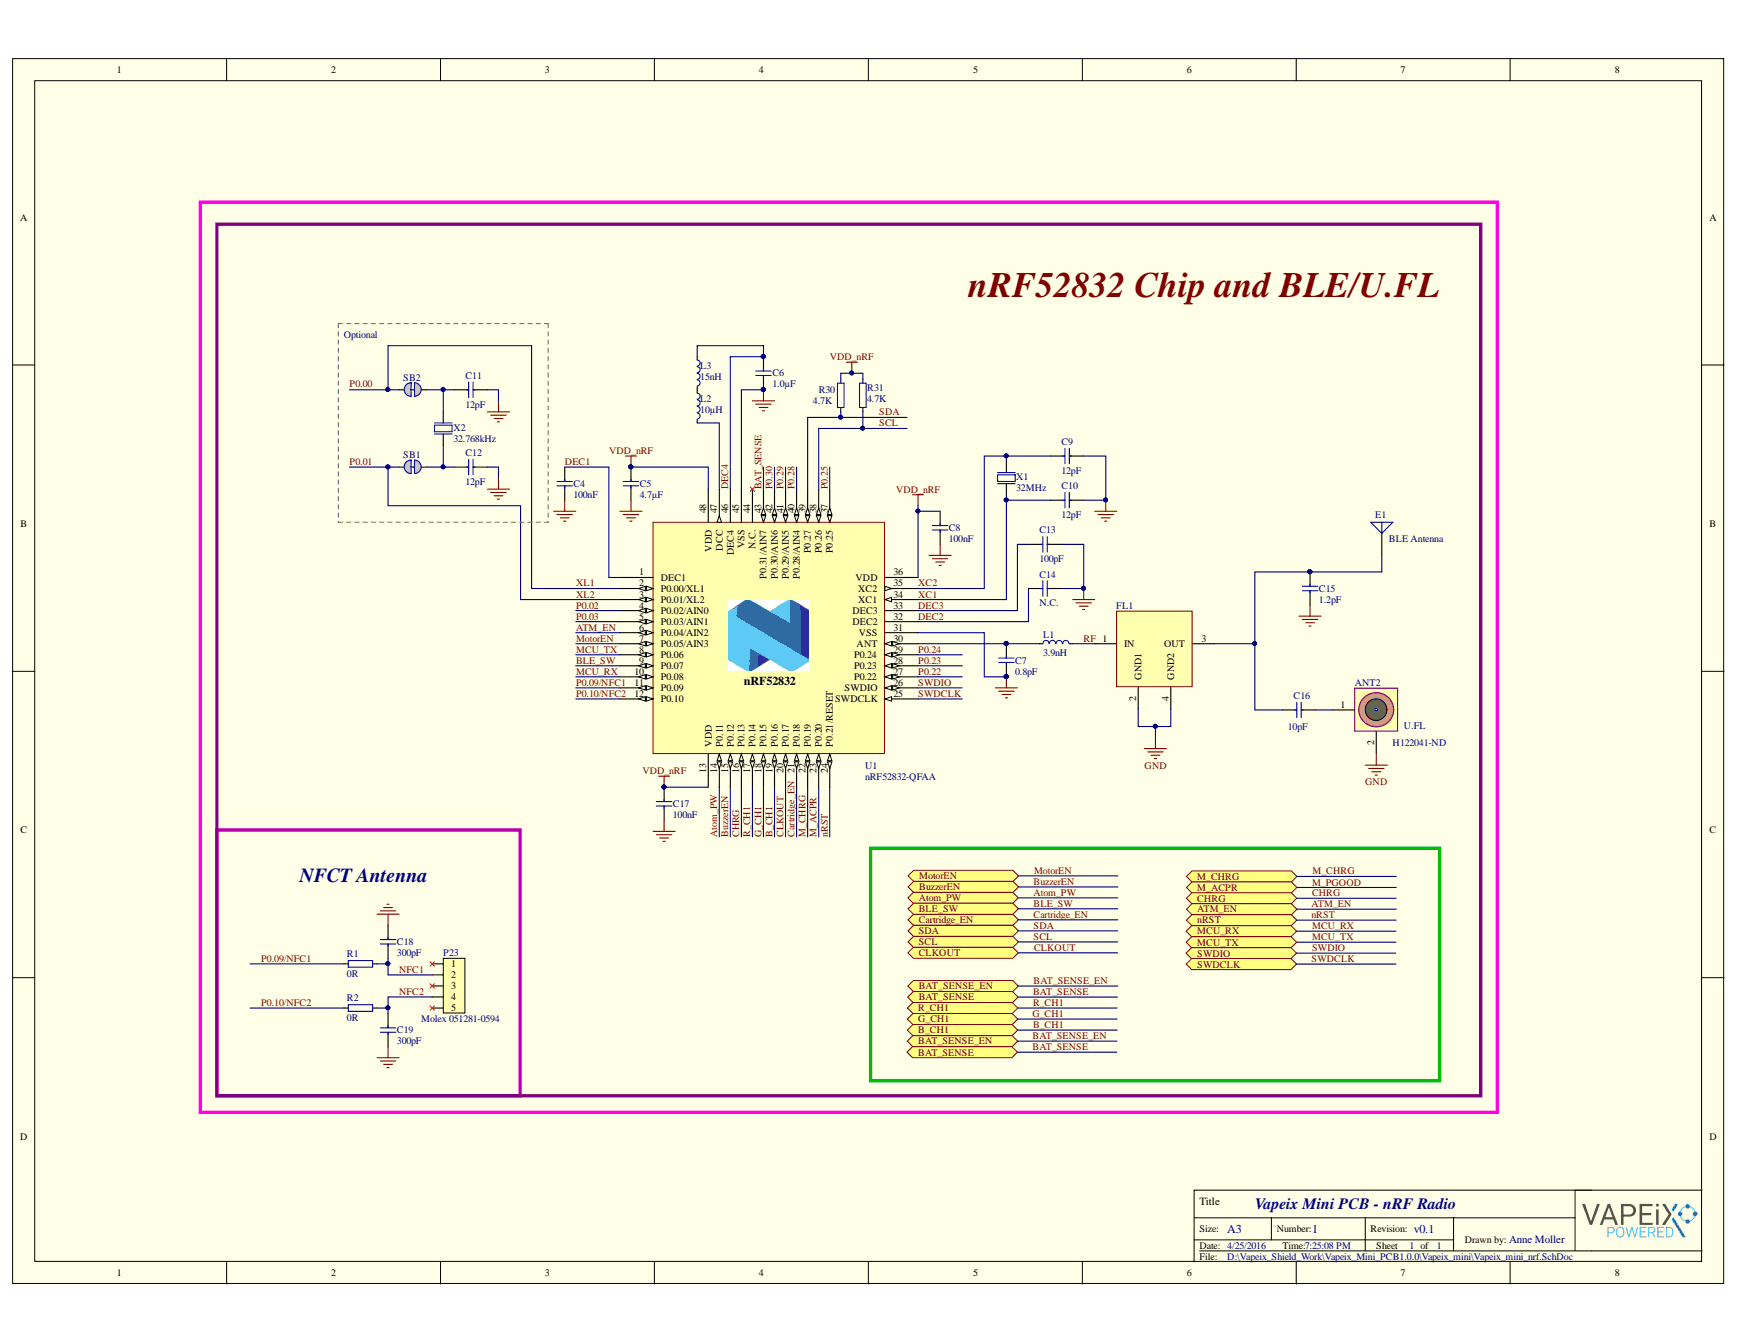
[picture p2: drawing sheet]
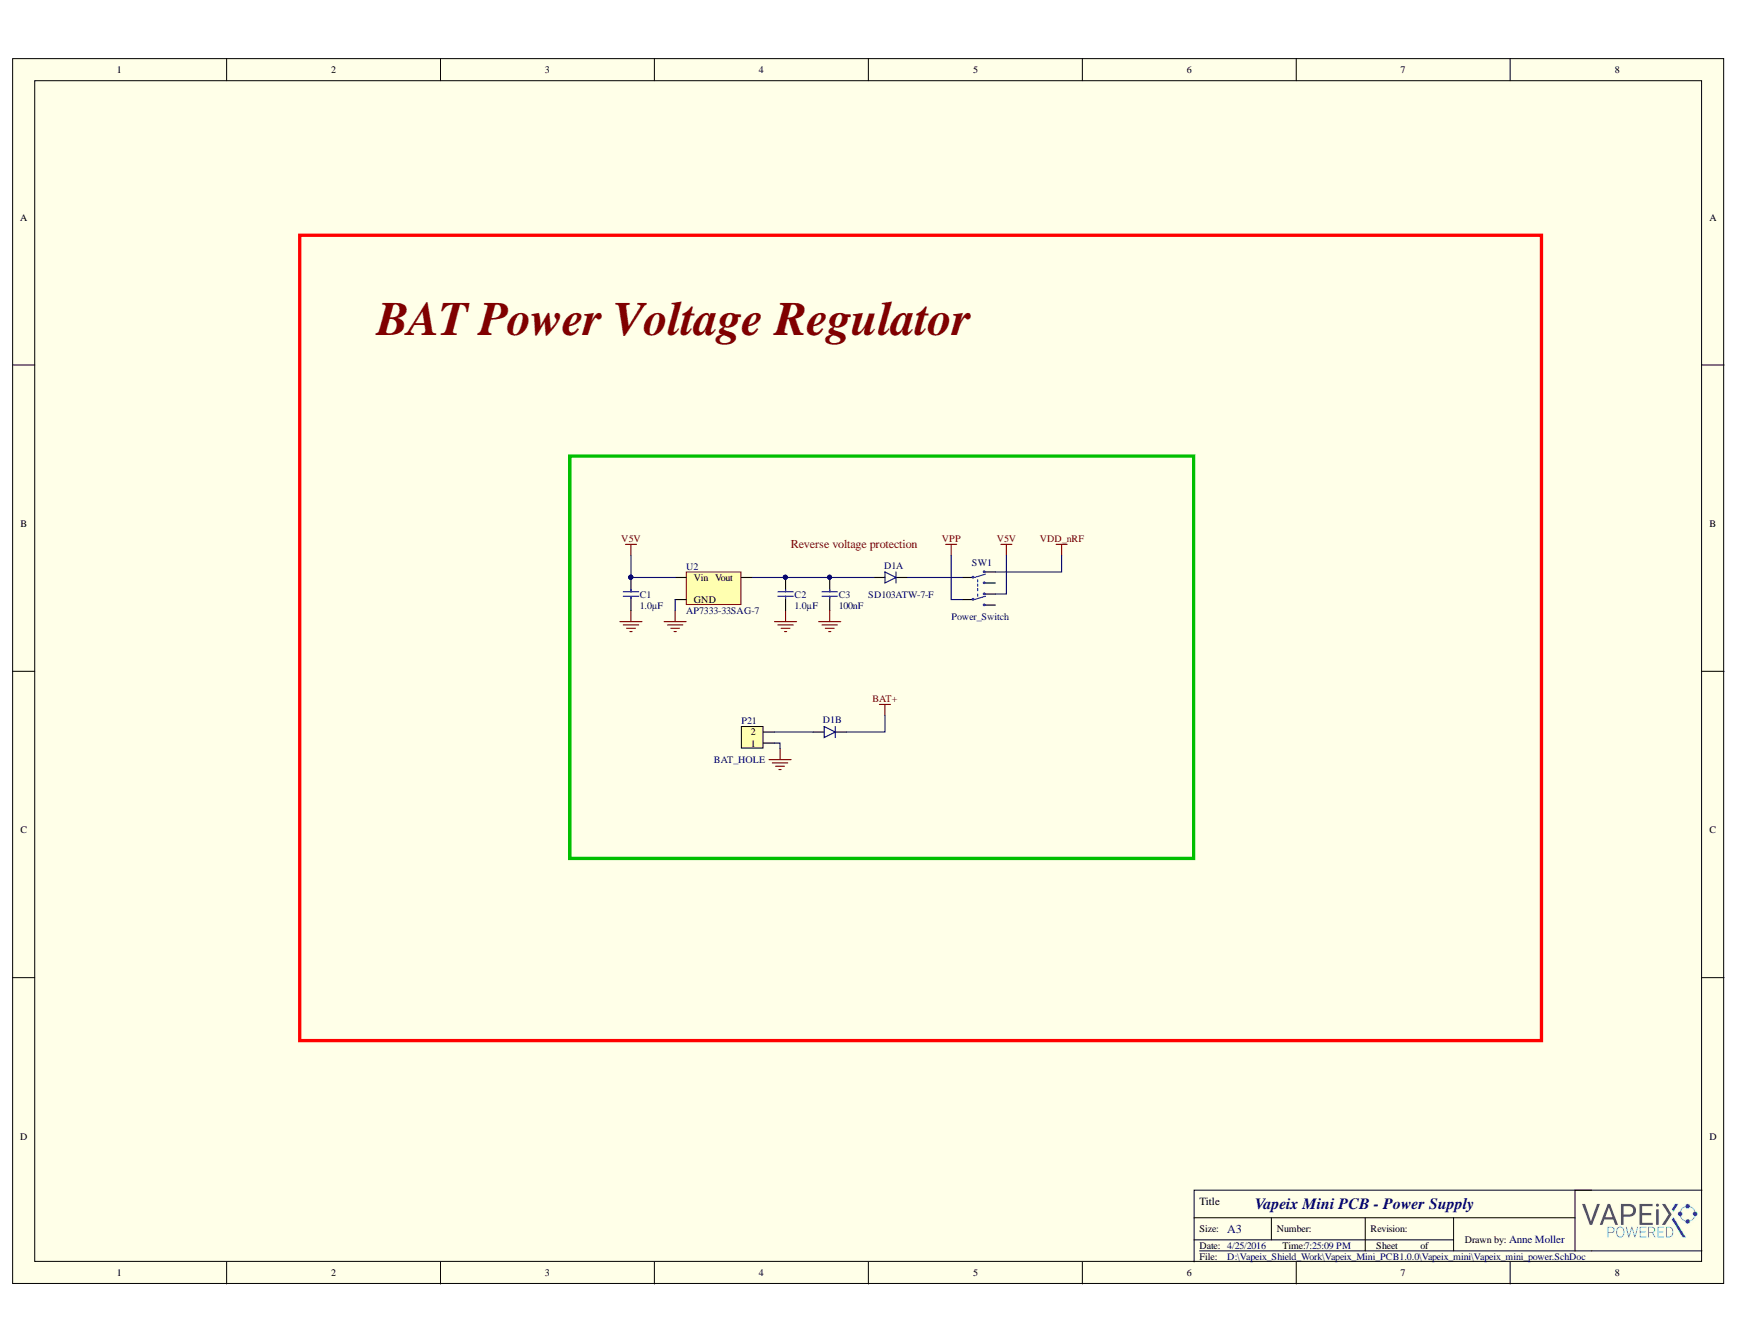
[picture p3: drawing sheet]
# Altium project Vapeix_mini.PrjPcb
3 sheets, 39 parts. Net scope: flat (ports and power ports of the same name join across sheets).
Sheets:
  Vapeix_mini_nrf.SchDoc
  Vapeix_mini_power.SchDoc
  BLOCK.SchDoc

## Sheet Vapeix_mini_nrf.SchDoc: Vapeix Mini PCB - nRF Radio
size A3; DrawnBy: Anne Moller; Organization: Altium Limited; Address1: L3, 12a Rodborough Rd; Address2: Frenchs Forest; Address3: NSW; Address4: Australia 2086; DocumentNumber: 1; Revision: v0.1; SheetNumber: 1; SheetTotal: 1

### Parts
ANT2  U.FL  Supplier Part Number 1: H122041-ND  [UFL-R-SMT]
C4  100nF  [CAPC1005X04L]
C5  4.7µF  [CAPC1608X06L]
C6  1.0µF  [CAPC1608X06L]
C7  0.8pF  [CAPC1005X04L]
C8  100nF  [CAPC1005X04L]
C9  12pF  [CAPC1005X04L]
C10  12pF  [CAPC1005X04L]
C11  12pF  [CAPC1005X04L]
C12  12pF  [CAPC1005X04L]
C13  100pF  [CAPC1005X04L]
C14  N.C.  [CAPC1005X04L]
C15  1.2pF  [CAPC1005X04L]
C16  10pF  [CAPC1005X04L]
C17  100nF  [CAPC1005X04L]
C18  300pF  [CAPC1005X04L]
C19  300pF  [CAPC1005X04L]
E1  BLE Antenna  [ANT_2450AT18A100]
FL1  DEA202450BT-1294C1-H  [DEA202450BT-1294C1-H]  (value not drawn)
L1  3.9nH  [INDC1005X04L]
L2  10µH  [INDC1608X06L]
L3  15nH  [INDC1005X04L]
P23  Molex 051281-0594  [Molex 051281-0594]
R1  0R  [RESC1005X04L]
R2  0R  [RESC1005X04L]
R30  4.7K  [RESC1005X04L]
R31  4.7K  [RESC1005X04L]
SB1  Solderbridge  [Solderbridge_Shorted]  (value not drawn)  (net tie, no BOM)
SB2  Solderbridge  [Solderbridge_Shorted]  (value not drawn)  (net tie, no BOM)
U1  nRF52832-QFAA  [QFN40P600X600X90-48N]
X1  32MHz  [BT-XTAL_2016]
X2  32.768kHz  [XTAL_3215]

### Blocks framed on the sheet
Optional: C11 C12 SB1 SB2 X2
NFCT Antenna: C18 C19 P23 R1 R2

### Ports
ATM_EN (bidir), Atom_PW (bidir), B_CH1 (bidir), BAT_SENSE, BAT_SENSE_EN (bidir), BLE_SW (bidir), BuzzerEN (bidir), Cartridge_EN (bidir), CHRG (bidir), CLKOUT (bidir), G_CH1 (bidir), M_ACPR (bidir), M_CHRG (bidir), MCU_RX (bidir), MCU_TX (bidir), MotorEN (bidir), nRST (bidir), R_CH1 (bidir), SCL (bidir), SDA (bidir), SWDCLK, SWDIO (bidir)

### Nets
GND: C4.2 C5.2 C6.1 C7.1 C8.2 C9.2 C10.2 C11.1 C12.1 C13.2 C14.2 C15.2 C17.2 C18.2 C19.1 FL1.2(GND1) FL1.4(GND2) U1.31(VSS) U1.45(VSS) U1.49(GND) X1.2(GND) X1.4(GND)
VDD_nRF: C5.1 C8.1 C17.1 R30.2 R31.2 U1.13(VDD) U1.36(VDD) U1.48(VDD)
ATM_EN: U1.6(P0.04/AIN2) ; port ATM_EN
Atom_PW: U1.14(P0.11) ; port Atom_PW
B_CH1: U1.19(P0.16) ; port B_CH1
BAT_SENSE: U1.43(P0.31/AIN7) ; port BAT_SENSE
BLE_SW: U1.9(P0.07) ; port BLE_SW
BuzzerEN: U1.15(P0.12) ; port BuzzerEN
Cartridge_EN: U1.21(P0.18) ; port Cartridge_EN
CHRG: U1.16(P0.13) ; port CHRG
CLKOUT: U1.20(P0.17) ; port CLKOUT
DEC1: C4.1 U1.1(DEC1)
DEC2: C14.1 U1.32(DEC2)
DEC3: C13.1 U1.33(DEC3)
DEC4: C6.2 L3.1 U1.46(DEC4)
G_CH1: U1.18(P0.15) ; port G_CH1
M_ACPR: U1.23(P0.20)
M_CHRG: U1.22(P0.19) ; port M_CHRG
MCU_RX: U1.10(P0.08) ; port MCU_RX
MCU_TX: U1.8(P0.06) ; port MCU_TX
MotorEN: U1.7(P0.05/AIN3) ; port MotorEN
NFC1: C18.1 P23.2 R1.1
NFC2: C19.2 P23.4 R2.1
nRST: U1.24(P0.21/RESET) ; port nRST
P0.00: SB2.2 U1.2(P0.00/XL1)  [also labelled XL1]
P0.01: SB1.2 U1.3(P0.01/XL2)  [also labelled XL2]
P0.02: U1.4(P0.02/AIN0)
P0.03: U1.5(P0.03/AIN1)
P0.09/NFC1: R1.2 U1.11(P0.09)
P0.10/NFC2: R2.2 U1.12(P0.10)
P0.22: U1.27(P0.22)
P0.23: U1.28(P0.23)
P0.24: U1.29(P0.24)
P0.25: U1.37(P0.25)
P0.28: U1.40(P0.28/AIN4)
P0.29: U1.41(P0.29/AIN5)
P0.30: U1.42(P0.30/AIN6)
R_CH1: U1.17(P0.14) ; port R_CH1
RF: FL1.1(IN) L1.2
SCL: R31.1 U1.38(P0.26) ; port SCL
SDA: R30.1 U1.39(P0.27) ; port SDA
SWDCLK: U1.25(SWDCLK) ; port SWDCLK
SWDIO: U1.26(SWDIO) ; port SWDIO
XC1: C10.1 U1.34(XC1) X1.1(inp)
XC2: C9.1 U1.35(XC2) X1.3(out)
NetANT2_1: ANT2.1(SIG) C16.2
NetC7_2: C7.2 L1.1 U1.30(ANT)
NetC11_2: C11.2 SB2.1 X2.1(inp)
NetC12_2: C12.2 SB1.1 X2.2(out)
NetC15_1: C15.1 C16.1 E1.1(A) FL1.3(OUT)
NetL2_1: L2.1 L3.2
NetL2_2: L2.2 U1.47(DCC)

Not connected (* = marked no-connect by the designer): ANT2 2(GND); P23 1* 3* 5*; U1 44(N.C.)*

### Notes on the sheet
- Labels drawn without touching a wire or pin: GND, nRF52832 Chip and BLE/U.FL

## Sheet Vapeix_mini_power.SchDoc: Vapeix Mini PCB - Power Supply
size A3; DrawnBy: Anne Moller; Organization: Altium Limited; Address1: L3, 12a Rodborough Rd; Address2: Frenchs Forest; Address3: NSW; Address4: Australia 2086

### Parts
C1  1.0µF  [CAPC1608X06L]
C2  1.0µF  [CAPC1608X06L]
C3  100nF  [CAPC1005X04L]
D1  SD103ATW-7-F  [SOT-363]  (parts A,B of 3)
P21  BAT_HOLE  [LIST_ANG_1x2-SMD-2.54MM]
SW1  Power_Switch  [JS202011SCQN]
U2  AP7333-33SAG-7  [SOT-23A]

### Blocks framed on the sheet
Reverse voltage protection: C1-C3 D1 P21 SW1 U2

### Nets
BAT+: D1.2(C2)
GND: C1.1 C2.1 C3.1 P21.1 U2.3(GND)
V5V: C1.2 SW1.6(N.C-2) U2.1(Vin)
VDD_nRF: SW1.3(N.C-1)
VPP: SW1.5(COM-2)
NetC2_2: C2.2 C3.2 D1.6(A1) U2.2(Vout)
NetD1_1: D1.1(C1) SW1.2(COM-1)
NetD1_5: D1.5(A2) P21.2

Not connected (* = marked no-connect by the designer): SW1 1(N.O-1) 4(N.O-2)

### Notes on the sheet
- Labels drawn without touching a wire or pin: BAT Power Voltage Regulator

## Sheet BLOCK.SchDoc
size A3; DrawnBy: Anne Moller; Organization: Altium Limited; Address1: L3, 12a Rodborough Rd; Address2: Frenchs Forest; Address3: NSW; Address4: Australia 2086

## Nets that join several sheets
GND: Vapeix_mini_nrf (22 pins), Vapeix_mini_power (5 pins)
VDD_nRF: Vapeix_mini_nrf (8 pins), Vapeix_mini_power (SW1.3)
